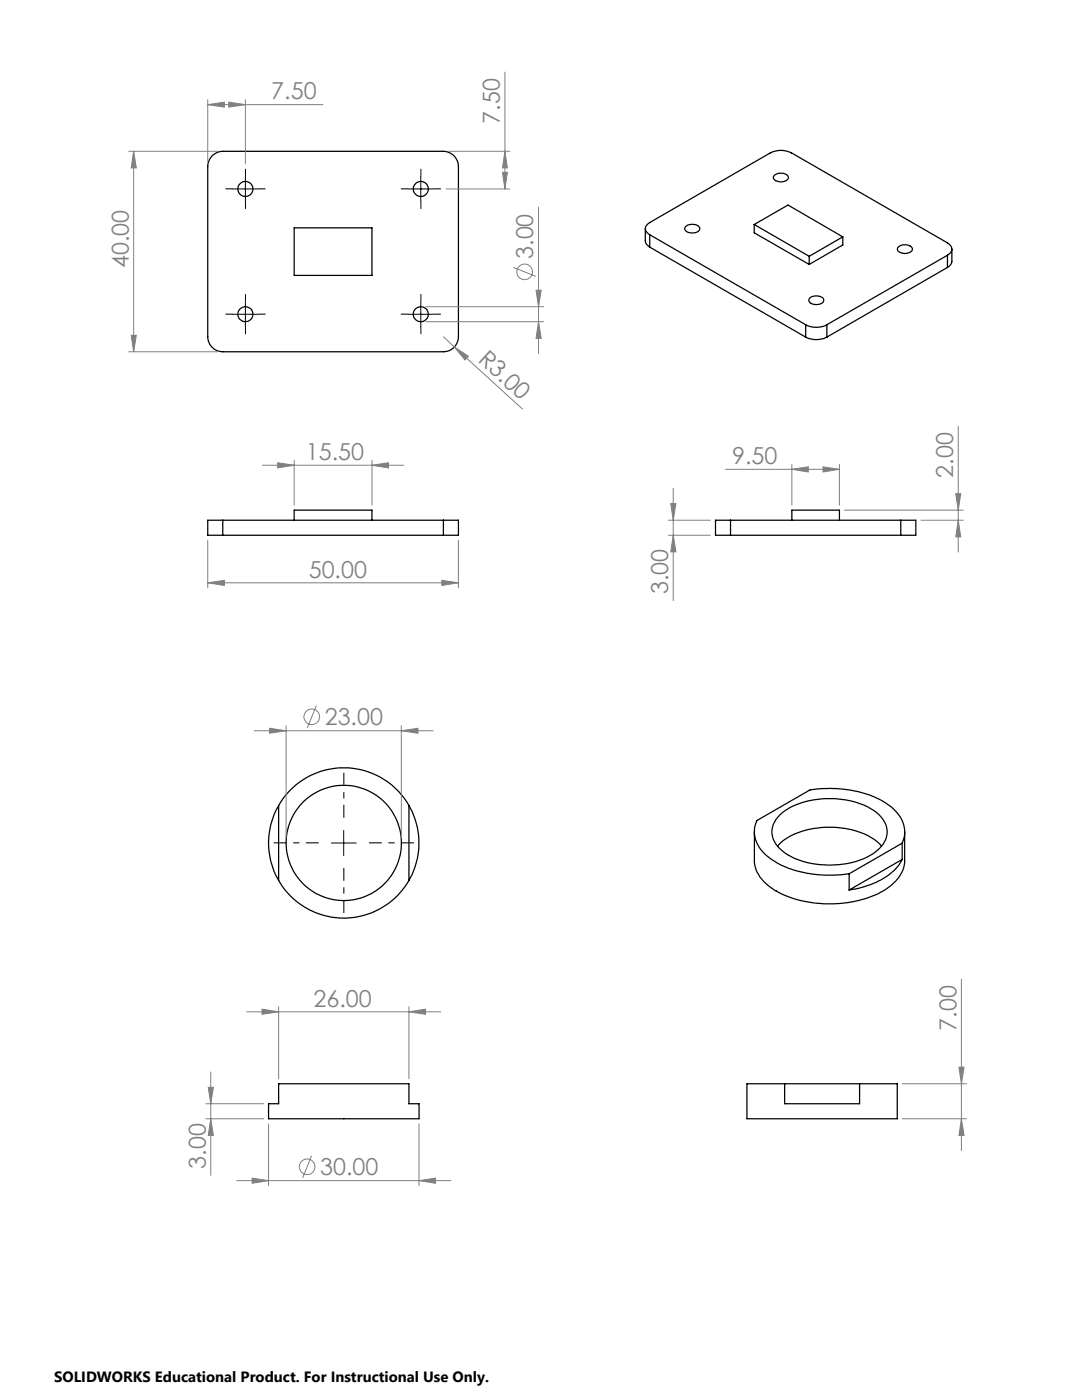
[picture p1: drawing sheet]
<svg xmlns="http://www.w3.org/2000/svg" width="216mm" height="279mm" viewBox="0 0 216 279" stroke-linecap="round" stroke-linejoin="round" font-family="sans-serif">
<g fill="none" stroke="#000" stroke-width=".25">
<path d="M42.3 31.1l1-.7 1.1-.2h44.1a3 3 0 0 1 3 3v34a3 3 0 0 1-3 3h-44.1a3 3 0 0 1-2.9-3v-34l.2-1.1zM154.4 35.1a1.94 1.94 0 0 1 2.9 .2 1.28 1.28 0 0 1-1.6 1 1.25 1.25 0 0 1-1.4-1zM58.7 45.5h15.5v9.5h-15.5zM128.8 45.6v2.7l.2 .5 .6 .5M129.6 46.8a1.28 1.28 0 0 1-.8-1.2 1.28 1.28 0 0 1 .8-1.2l24.1-13.9a4.8 4.8 0 0 1 4.2 0l31.2 18a1.31 1.31 0 0 1 .8 1.2 1.31 1.31 0 0 1-.8 1.2M129.6 46.8l31.2 18M129.6 46.8v2.5M129.6 49.3l31.2 18M136.8 45.3a1.94 1.94 0 0 1 2.8 .2 1.51 1.51 0 0 1-2.1 .9 .79 .79 0 0 1-.7-1.1zM150.5 44.8v1.7l11 6.3M150.5 44.8l11 6.4M150.5 44.8l6.7-3.9 11 6.4"/>
<path d="M161.5 51.2v1.6M161.6 59.4a2.08 2.08 0 0 1 2.7 .3 1.02 1.02 0 0 1-1.3 1.1 1.2 1.2 0 0 1-1.6-1.1zM168.2 47.3v1.6l-6.7 3.9M168.2 47.3l-6.7 3.9M179.3 49.2a1.91 1.91 0 0 1 2.8 .4 1.55 1.55 0 0 1-2.2 .9 .73 .73 0 0 1-.8-.4 .73 .73 0 0 1 .2-.9zM189.1 50.9l-24.1 13.9M189.1 50.9v2.5M189.1 53.4l-24.1 13.9M189.9 49.7v2.7l-.4 .6-.4 .4M160.8 64.8a4.5 4.5 0 0 0 4.2 0M160.8 67.3a4.8 4.8 0 0 0 4.2 0M160.8 64.8v2.5"/>
<path d="M165 64.8v2.5M44.4 103.8h-2.9v3h2.9M44.4 103.8v3M44.4 106.8h44.1M44.4 103.8h44.1M58.7 103.8v-2h15.5v2M88.5 103.8h3v3h-3M88.5 103.8v3M145.8 103.8h-3v3h3M145.8 106.8h33.9M145.8 103.8h33.9M145.8 103.8v3"/>
<path d="M158 103.8v-2h9.5v2M179.7 103.8h3v3h-3M179.7 103.8v3M55.6 175.7a15 15 0 0 0 26 0M55.6 160.8a15 15 0 0 1 26 0M55.6 160.8a14.9 14.9 0 0 0 0 14.9M55.6 160.8v14.9M81.6 160.8a15.1 15.1 0 0 1 0 14.9M81.6 160.8v14.9M150.5 166v5.7a7.3 7.3 0 0 0 3.9 5.9 23.4 23.4 0 0 0 22 .1 7.4 7.4 0 0 0 4.1-6v-5.7M155.2 168.9a12.8 12.8 0 0 1 8.9-3.8 15.9 15.9 0 0 1 11 3l.8 .8M155.6 162.6a15.3 15.3 0 0 1 11.4-3.2 12.8 12.8 0 0 1 9 3.8 4.4 4.4 0 0 1-.9 6.5 15.9 15.9 0 0 1-12.2 2.8 11.3 11.3 0 0 1-8.2-4.3 4.3 4.3 0 0 1 .9-5.6z"/>
<path d="M169.4 174.4v3.2M180 168.3a5.9 5.9 0 0 0-2-7.1 19.9 19.9 0 0 0-13.1-3.8l-3.3 .3-10.6 6.1a5.9 5.9 0 0 0 2.4 7.3 20.4 20.4 0 0 0 13.4 3.5l2.6-.2M180 171.5a11.7 11.7 0 0 1-7.4 5.4l-3.2 .7M180 168.3v3.2M180 168.3l-10.6 6.1M180 171.5l-10.6 6.1M55.6 216.3h26v4h2v3h-30v-3h2zM156.6 216.3h-7.6v7h30v-7h-7.5M156.6 216.3v4h14.9v-4M156.6 216.3h14.9"/>
<circle cx="49" cy="37.7" r="1.49"/>
<circle cx="84" cy="37.7" r="1.51"/>
<circle cx="49" cy="62.7" r="1.51"/>
<circle cx="84" cy="62.7" r="1.51"/>
<circle cx="68.6" cy="168.2" r="11.5"/>
</g>
<g fill="none" stroke="#808080" stroke-width=".2">
<path d="M41.5 19.9v12.3M49 19.9v12.8M100.8 14.4v23.3M25.7 30.2h17.8M26.7 30.2l.5 3.3h-1zM26.7 30.2v40M41.5 20.9l3.3-.5v1zM41.5 20.9h23M45.6 20.4l3.4 .5-3.4 .5zM89 37.7h12.7M89.5 30.2h12.2M100.3 34.4h.9l-.4 3.3z"/>
<path d="M100.8 30.2l.4 3.3h-.9zM102.4 53.4l4.5 1.7M107 57.9h1l-.5 3.3zM107.5 41.3v29.3M25.7 70.2h17.8M26.2 66.9h1l-.5 3.3zM84.9 61.2h23.6M84.9 64.2h23.6M88.5 67.2l2.2 2.1M90.7 69.3l2.8 1.8-.7 .7zM90.7 69.3l13.5 12.3M107.5 64.2l.5 3.3h-1z"/>
<path d="M52.4 92.9h28.2M55.4 92.4l3.3 .5-3.3 .5zM58.7 91.9v8.9M74.2 92.9l3.3-.5v1zM74.2 91.9v8.9M134.3 97.5v22.4M144.8 93.7h22.7M158 93.7l3.3-.5v1zM158 92.7v8.1M164.2 93.2l3.3 .5-3.3 .5zM167.5 92.7v8.1M190.7 98.5h1l-.5 3.3z"/>
<path d="M191.2 85.1v25.1M41.5 116.3l3.3-.5v1zM41.5 107.8v9.5M41.5 116.3h50M88.2 115.8l3.3 .5-3.3 .5zM91.5 107.8v9.5M133.3 103.8h8.4M133.3 106.8h8.4M133.8 100.5h1.1l-.6 3.3zM134.3 106.8l.6 3.3h-1.1zM168.5 101.8h23.7M183.8 103.8h8.4"/>
<path d="M191.2 103.8l.5 3.3h-1zM50.7 145.8h35.7M53.8 145.3l3.3 .5-3.3 .5zM57.1 144.9v22.3M63.1 140.8l-1.8 4.5M80.1 145.8l3.3-.5v1zM80.1 144.9v22.3M191.8 195.4v34.2M41.6 217h1l-.5 3.3zM42.1 213.9v20.7M49.2 201.9h38.7M52.3 201.4l3.3 .5-3.3 .5z"/>
<path d="M55.6 200.9v14.4M81.6 201.9l3.3-.5v1zM81.6 200.9v14.4M180 216.3h12.9M191.3 213h1.1l-.6 3.3zM41.1 223.3h11.5M41.1 220.3h11.5M42.1 223.3l.5 3.3h-1zM47.2 235.6h42.8M50.3 235.1l3.3 .5-3.3 .5zM53.6 224.3v12.3M62.2 230.6l-1.8 4.5"/>
<path d="M83.6 235.6l3.3-.5v1zM83.6 224.3v12.3M180 223.3h12.9M191.8 223.3l.6 3.3h-1.1z"/>
<circle cx="104.7" cy="54.3" r="1.56"/>
<circle cx="62.2" cy="143.1" r="1.56"/>
<circle cx="61.3" cy="232.9" r="1.55"/>
</g>
<path d="M63.6 168.2h-9M68.6 163.2v-9M68.6 173.2v9M73.6 168.2h9" fill="none" stroke="#000" stroke-width=".2" stroke-dasharray="15.2 1.3 1.3 1.3" stroke-dashoffset="12.6" stroke-linecap="butt"/>
<g fill="none" stroke="#000" stroke-width=".2" stroke-dasharray="15.2 1.3 1.3 1.3" stroke-linecap="butt">
<path d="M46.5 37.7h-1.5M49 35.2v-1.5M51.5 37.7h1.5M81.5 37.7h-1.5M84 35.2v-1.5M86.5 37.7h1.5M49 40.2v1.5M84 40.2v1.5M46.5 62.7h-1.5M49 60.2v-1.5M49 65.2v1.5M51.5 62.7h1.5"/>
<path d="M81.5 62.7h-1.5M84 60.2v-1.5M84 65.2v1.5M86.5 62.7h1.5"/>
</g>
<path d="M46.5 37.7h5M49 35.2v5M81.5 37.7h5M84 35.2v5M46.5 62.7h5M49 60.2v5M81.5 62.7h5M84 60.2v5M66.1 168.2h5M68.6 165.7v5" fill="none" stroke="#000" stroke-width=".2"/>
<g fill="#808080">
<path d="M90.7 69.3l2.8 1.8-.7 .7z"/>
<path d="M83.6 235.6l3.3-.5v1zM50.3 235.1l3.3 .5-3.3 .5z"/>
<path d="M55.4 92.4l3.3 .5-3.3 .5zM74.2 92.9l3.3-.5v1zM41.5 116.3l3.3-.5v1zM88.2 115.8l3.3 .5-3.3 .5zM41.5 20.9l3.3-.5v1zM45.6 20.4l3.4 .5-3.4 .5zM158 93.7l3.3-.5v1zM164.2 93.2l3.3 .5-3.3 .5zM52.3 201.4l3.3 .5-3.3 .5zM81.6 201.9l3.3-.5v1zM53.8 145.3l3.3 .5-3.3 .5zM80.1 145.8l3.3-.5v1z"/>
<path d="M191.8 223.3l.6 3.3h-1.1zM191.3 213h1.1l-.6 3.3z"/>
<path d="M100.3 34.4h.9l-.4 3.3zM100.8 30.2l.4 3.3h-.9z"/>
<path d="M26.7 30.2l.5 3.3h-1zM26.2 66.9h1l-.5 3.3zM107 57.9h1l-.5 3.3zM107.5 64.2l.5 3.3h-1zM133.8 100.5h1.1l-.6 3.3zM134.3 106.8l.6 3.3h-1.1zM190.7 98.5h1l-.5 3.3zM191.2 103.8l.5 3.3h-1zM41.6 217h1l-.5 3.3zM42.1 223.3l.5 3.3h-1z"/>
</g>
<g font-size="4.7" fill="#808080">
<text x="54.1" y="19.9">7.50</text>
<text x="99.8" y="24.7" transform="rotate(-90 99.8 24.7)">7.50</text>
<text x="25.7" y="53.5" transform="rotate(-90 25.7 53.5)">40.00</text>
<text x="106.4" y="51.7" transform="rotate(-90 106.4 51.7)">3.00</text>
<text x="95.2" y="72" transform="rotate(42 95.2 72)">R3.00</text>
<text x="61" y="91.8">15.50</text>
<text x="146.1" y="92.6">9.50</text>
<text x="190.2" y="95.4" transform="rotate(-90 190.2 95.4)">2.00</text>
<text x="61.6" y="115.3">50.00</text>
<text x="133.4" y="118.5" transform="rotate(-90 133.4 118.5)">3.00</text>
<text x="64.8" y="144.8">23.00</text>
<text x="62.5" y="200.9">26.00</text>
<text x="190.9" y="205.7" transform="rotate(-90 190.9 205.7)">7.00</text>
<text x="41.1" y="233.3" transform="rotate(-90 41.1 233.3)">3.00</text>
<text x="63.9" y="234.5">30.00</text>
</g>
<text font-size="3" x="10.8" y="275.7">SOLIDWORKS Educational Product. For Instructional Use Only.</text>
</svg>
